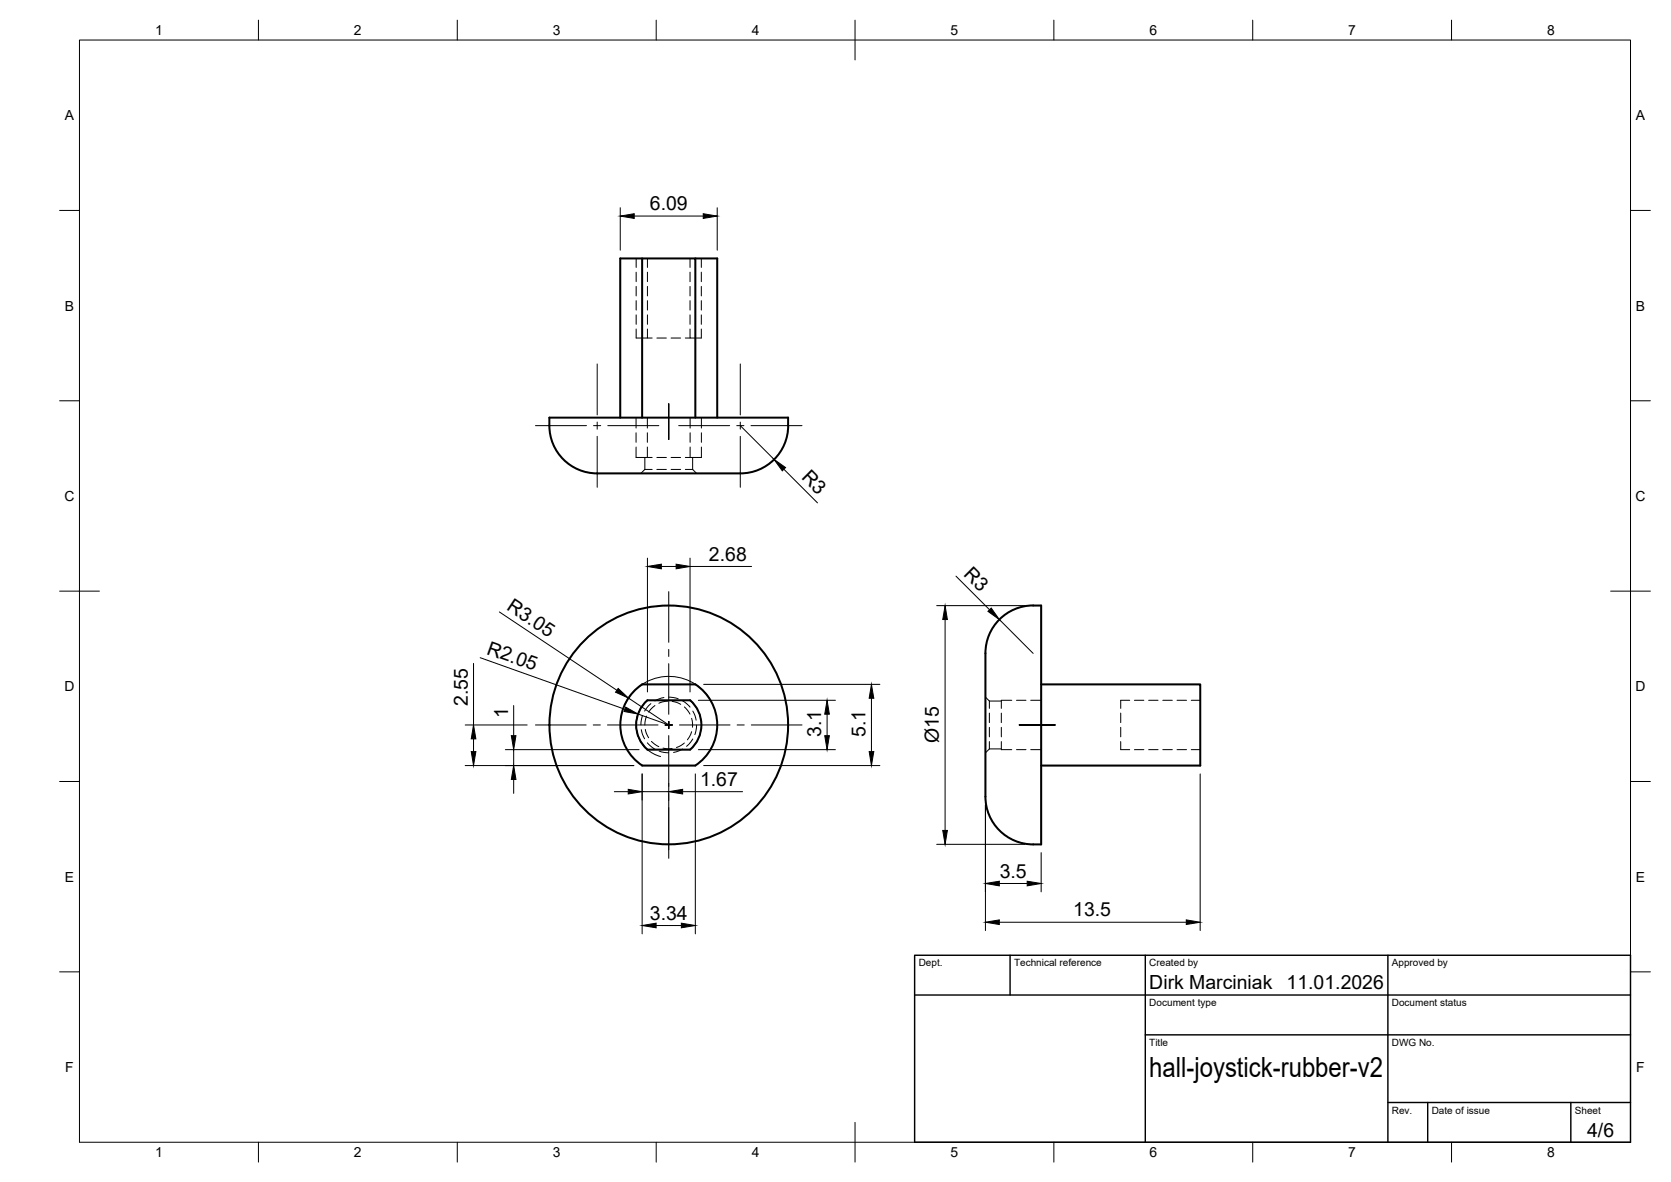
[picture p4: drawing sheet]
<svg xmlns="http://www.w3.org/2000/svg" width="420mm" height="297mm" viewBox="0 0 420 297" stroke-linecap="round" stroke-linejoin="round" font-family="sans-serif">
<!-- layer: Hidden -->
<g fill="none" stroke="#000" stroke-width=".25">
<path d="M160 64.9v2.3M160 68.4v2.4M160 72v2.4M160 75.6v2.3M160 79.1v2.4M162.8 64.9v2.3M162.8 68.4v2.4M162.8 72v2.4M162.8 75.6v2.3M162.8 79.1v2.4M173.5 64.9v2.3M173.5 68.4v2.4"/>
<path d="M173.5 72v2.4M173.5 75.6v2.3M173.5 79.1v2.4M176.3 64.9v2.3M176.3 68.4v2.4M176.3 72v2.4M176.3 75.6v2.3M176.3 79.1v2.4M160 82.7v2.2h2.8v-2.2M162.8 84.9h1.2M165.2 84.9h2.4M168.7 84.9h2.4"/>
<path d="M172.3 84.9h1.2M173.5 82.7v2.2h2.8v-2.2M159.9 112.3v2.7h2.9M159.9 105v2.6M159.9 108.8v2.4M162.1 118h1.9M162.1 118l-1 1M162.1 115v3M162.8 115h1.2M162.8 105v2.6M162.8 108.8v2.4M162.8 112.3v2.7"/>
<path d="M165.2 118h2.4M165.2 115h2.4M168.7 118h2.4M168.7 115h2.4M172.3 118h1.9M172.3 115h1.2M173.5 105v2.6M173.5 108.8v2.4M173.5 112.3v2.7M174.2 118l1 1M174.2 115v3M176.4 112.3v2.7h-2.9"/>
<path d="M176.4 105v2.6M176.4 108.8v2.4M160.5 179.3l-.5 2.3M161.6 179.8l-.5 2.4M162.6 180l-.5 2.2M162.8 176l-1.8 2.2M163.7 176.8l-1.6 1.9M164.7 177.3l-1.6 1.7M166.9 175.3l-2.2 .8M167.9 176.2l-2.2 .5M168.1 175.2l2.4 .4M169 176.3l1.1 .2 1.1 .5"/>
<path d="M171.6 176.1l1.9 1.6M172.1 177.7l1.4 1.8M173.5 176h.1M173.5 176l1.8 2.2M174.2 178.7l.6 1.2 .2 1.1M175.8 179.3l.5 2.3M247.8 175.2l1 1M248.8 179.2v2.4M248.8 176.2v1.8M248.8 176.2h3M251.8 179.2v2.4M254.4 176h-2.6v2"/>
<path d="M255.6 176h2.4M259.2 176h2.6M281.8 179.2v2.4M284.1 176h-2.3v2M285.2 176h2.4M288.8 176h2.4M292.4 176h2.4M296 176h2.3M299.5 176h2.3M160 182.8l.5 2.3M161 186.2l.6 1 1.2 1.2M161.2 183.4l.9 2.3"/>
<path d="M162.3 183.3l.8 2.1M162.8 186.7l1.8 1.5M163.8 186.3l1.9 1.3M165.7 188.8l2.4 .4M166.7 188l2.3 .1M171.6 188.2l-2.2 .9M172.1 186.7l-2 1.2M173.5 188.4h.1M173.9 180.5l.2 2.3M173.9 183.9l-1.1 2M174.2 185.7l-1.6 1.9M175.2 182.2l-.5 2.4"/>
<path d="M175.3 186.2l-1.8 2.2M176.3 182.8l-.5 2.3M248.8 186.4v1.8M248.8 182.8v2.4M248.8 188.2l-1 1M248.8 188.2h3M251.8 186.4v2h2.6M251.8 182.8v2.4M255.6 188.4h2.4M259.2 188.4h2.6M281.8 186.4v2h2.3M281.8 182.8v2.4"/>
<path d="M285.2 188.4h2.4M288.8 188.4h2.4M292.4 188.4h2.4M296 188.4h2.3M299.5 188.4h2.3"/>
</g>
<!-- layer: Visible -->
<g fill="none" stroke="#000" stroke-width=".51">
<path d="M161.5 64.9h-5.5v40.1M174.8 64.9h5.5v40.1M138.1 107v-2h60.1v2M138.1 107a12 12 0 0 0 12 12M161.5 105v-40.1h13.3v40.1M198.2 107a12.3 12.3 0 0 1-14.1 12h-34M259.8 152.2a12.3 12.3 0 0 0-12 14v26.4a69.6 69.6 0 0 0 .3 10.3 12.3 12.3 0 0 0 13.7 9.3v-60h-2M162.8 176a8.2 8.2 0 0 0 0 12.4h10.7M162.8 176h10.7M173.5 176a8.2 8.2 0 0 1 0 12.4M261.8 172h40v20.4h-40M161.5 192.4h13.3"/>
<path d="M174.8 192.4a12.2 12.2 0 0 0 0-20.4h-13.3a12.2 12.2 0 0 0 0 20.4"/>
<circle cx="168.2" cy="182.2" r="30"/>
</g>
<!-- layer: BORDER -->
<g fill="none" stroke="#000" stroke-width=".25">
<path d="M20 10.1h390v276.9h-390zM65 5.1v5M115 5.1v5M165 5.1v5M215 5.1v10M265 5.1v5M315 5.1v5M365 5.1v5M15 52.9h5M410 52.9h5M15 100.7h5M410 100.7h5"/>
<path d="M15 148.6h10M405 148.6h10M15 196.4h5M410 196.4h5M15 244.2h5M410 244.2h5M65 287v5M115 287v5M165 287v5M215 282.1v9.9M265 287v5M315 287v5"/>
<path d="M365 287v5"/>
</g>
<!-- layer: TITLEBLOCK -->
<path d="M230 240.1h180v46.9h-180zM230 250h180M254 240.1v9.9M288 240.1v46.9M349 240.1v46.9M288 260.1h122M349 277.1h61M359 277.1v9.9M395 277.1v9.9" fill="none" stroke="#000" stroke-width=".36"/>
<!-- layer: Smart Centers -->
<g fill="none" stroke="#000" stroke-width=".25">
<path d="M150.2 91.5v12.8M186.1 91.5v12.8M134.6 107h12.9M149.2 107h1.8M150.2 106.1v1.8M150.2 109.7v12.8M152.8 107h12.9M168.1 101.5v9M170.6 107h12.9M185.3 107h1.7M186.1 106.1v1.8M186.1 109.7v12.8"/>
<path d="M188.8 107h12.9M168.1 148.7v12.7M168.1 163.2v1.8M168.1 166.8v12.7M134.6 182.2h12.8M149.2 182.2h1.8M152.7 182.2h12.8M167.2 182.2h1.9M168.1 181.3v1.8M168.1 184.9v12.7M168.1 199.4v1.8M170.8 182.2h12.8"/>
<path d="M185.3 182.2h1.8M188.9 182.2h12.8M256.3 182.2h9zM168.1 203v12.7"/>
</g>
<!-- layer: FD_Dimensions -->
<g fill="none" stroke="#000" stroke-width=".25">
<path d="M156 52.2v10.7M159.5 54.3h17.3M180.3 52.2v10.7M186.1 107l8.5 8.5M197.1 117.9l8.4 8.5M125.6 153.8l29.5 19.7M162.8 140.3v33.6M166.3 142.4h3.7M173.5 140.3v33.6M173.5 142.4h15.5M235.5 152.2h22.2M237.6 155.7v53"/>
<path d="M240.4 144.8l8.4 8.4M251.3 155.7l8.5 8.5M119.1 166.7v15.5M120.7 165.3l36.4 13M129.2 177.3v7.6M158 175.4l10.2 6.8-7.8-2.8M161.4 177.6a8.2 8.2 0 0 0 4.7 12.5M175.6 176h34.5M176.9 172h44.3M178.4 175.5a12.2 12.2 0 0 0-21.4 1.7M208 179.5v5.4M219.1 175.5v13.4"/>
<path d="M117 192.4h42.4M117 182.2h15.5M119.1 185.7v3.2M127.1 188.4h33.6M129.2 188.4v4M129.2 195.9v3.5M154.5 199h3.5M161.5 194.5v40.2M161.5 199h6.6M168.1 196.9v16.7M171.6 199h15.1M174.8 194.5v40.2"/>
<path d="M175.6 188.4h34.5M176.9 192.4h44.3M301.8 194.5v39.4M235.5 212.2h22.2M247.8 202.3v31.6M261.8 214.3v9.8M165 232.6h6.3M251.3 231.8h47M251.3 222h7"/>
</g>
<g fill="#000" stroke="#000" stroke-width=".25">
<path d="M156 54.3l3.5-.6v1.2zM176.8 53.7l3.5 .6-3.5 .6zM194.6 115.5l2.9 2-.8 .8zM162.8 142.4l3.5-.6v1.1zM170 141.8l3.5 .6-3.5 .5zM237.6 152.2l.6 3.5h-1.2zM248.4 153.6l.8-.8 2.1 2.9zM155.4 173l2.6 2.4-3.2-1.4zM157.3 177.7l3.1 1.7-3.5-.6zM208 176l.5 3.5h-1.1zM219.1 172l.6 3.5h-1.2zM118.5 188.9h1.2l-.6 3.5z"/>
<path d="M119.1 182.2l.6 3.5h-1.2zM129.2 192.4l.5 3.5h-1.1zM128.6 184.9h1.1l-.5 3.5zM158 198.4l3.5 .6-3.5 .5zM168.1 199l3.5-.6v1.1zM207.4 184.9h1.1l-.5 3.5zM218.5 188.9h1.2l-.6 3.5zM237 208.7h1.2l-.6 3.5zM161.5 232.6l3.5-.6v1.2zM171.3 232l3.5 .6-3.5 .6zM247.8 231.8l3.5-.6v1.1zM247.8 222l3.5-.5v1.1z"/>
<path d="M258.3 221.5l3.5 .5-3.5 .6zM298.3 231.2l3.5 .6-3.5 .5z"/>
</g>
<text font-size="7" x="289" y="270.6">hall-joystick-rubber-v2</text>
<g font-size="4.9">
<text x="163.4" y="52.8">6.09</text>
<text x="201.3" y="120.1" transform="rotate(45 201.3 120.1)">R3</text>
<text x="178.3" y="140.9">2.68</text>
<text x="242.1" y="144.5" transform="rotate(45 242.1 144.5)">R3</text>
<text x="127.2" y="153.1" transform="rotate(34 127.2 153.1)">R3.05</text>
<text x="122.2" y="164.2" transform="rotate(20 122.2 164.2)">R2.05</text>
<text x="117.6" y="177.4" transform="rotate(-90 117.6 177.4)">2.55</text>
<text x="127.8" y="180.5" transform="rotate(-90 127.8 180.5)">1</text>
<text x="206.5" y="185.2" transform="rotate(-90 206.5 185.2)">3.1</text>
<text x="217.7" y="185.2" transform="rotate(-90 217.7 185.2)">5.1</text>
<text x="236.1" y="186.8" transform="rotate(-90 236.1 186.8)">Ø15</text>
<text x="176" y="197.5">1.67</text>
<text x="251.4" y="220.6">3.5</text>
<text x="163.4" y="231.1">3.34</text>
<text x="269.9" y="230.3">13.5</text>
<text x="289" y="248.5">Dirk Marciniak</text>
<text x="323.5" y="248.5">11.01.2026</text>
<text x="399.1" y="285.7">4/6</text>
</g>
<g font-size="3.5">
<text x="39" y="8.8">1</text>
<text x="89" y="8.8">2</text>
<text x="139" y="8.8">3</text>
<text x="189" y="8.8">4</text>
<text x="239" y="8.8">5</text>
<text x="289" y="8.8">6</text>
<text x="339" y="8.8">7</text>
<text x="389" y="8.8">8</text>
<text x="16.3" y="30.2">A</text>
<text x="411.3" y="30.2">A</text>
<text x="16.3" y="78">B</text>
<text x="411.3" y="78">B</text>
<text x="16.2" y="125.9">C</text>
<text x="411.2" y="125.9">C</text>
<text x="16.2" y="173.7">D</text>
<text x="411.2" y="173.7">D</text>
<text x="16.3" y="221.6">E</text>
<text x="411.3" y="221.6">E</text>
<text x="16.4" y="269.4">F</text>
<text x="411.4" y="269.4">F</text>
<text x="39" y="290.8">1</text>
<text x="89" y="290.8">2</text>
<text x="139" y="290.8">3</text>
<text x="189" y="290.8">4</text>
<text x="239" y="290.8">5</text>
<text x="289" y="290.8">6</text>
<text x="339" y="290.8">7</text>
<text x="389" y="290.8">8</text>
</g>
<g font-size="2.5">
<text x="231" y="242.9">Dept.</text>
<text x="255" y="242.9">Technical reference</text>
<text x="289" y="242.9">Created by</text>
<text x="350" y="242.9">Approved by</text>
<text x="289" y="252.8">Document type</text>
<text x="350" y="252.8">Document status</text>
<text x="289" y="262.9">Title</text>
<text x="350" y="262.9">DWG No.</text>
<text x="350" y="279.9">Rev.</text>
<text x="360" y="279.9">Date of issue</text>
<text x="396" y="279.9">Sheet</text>
</g>
</svg>
